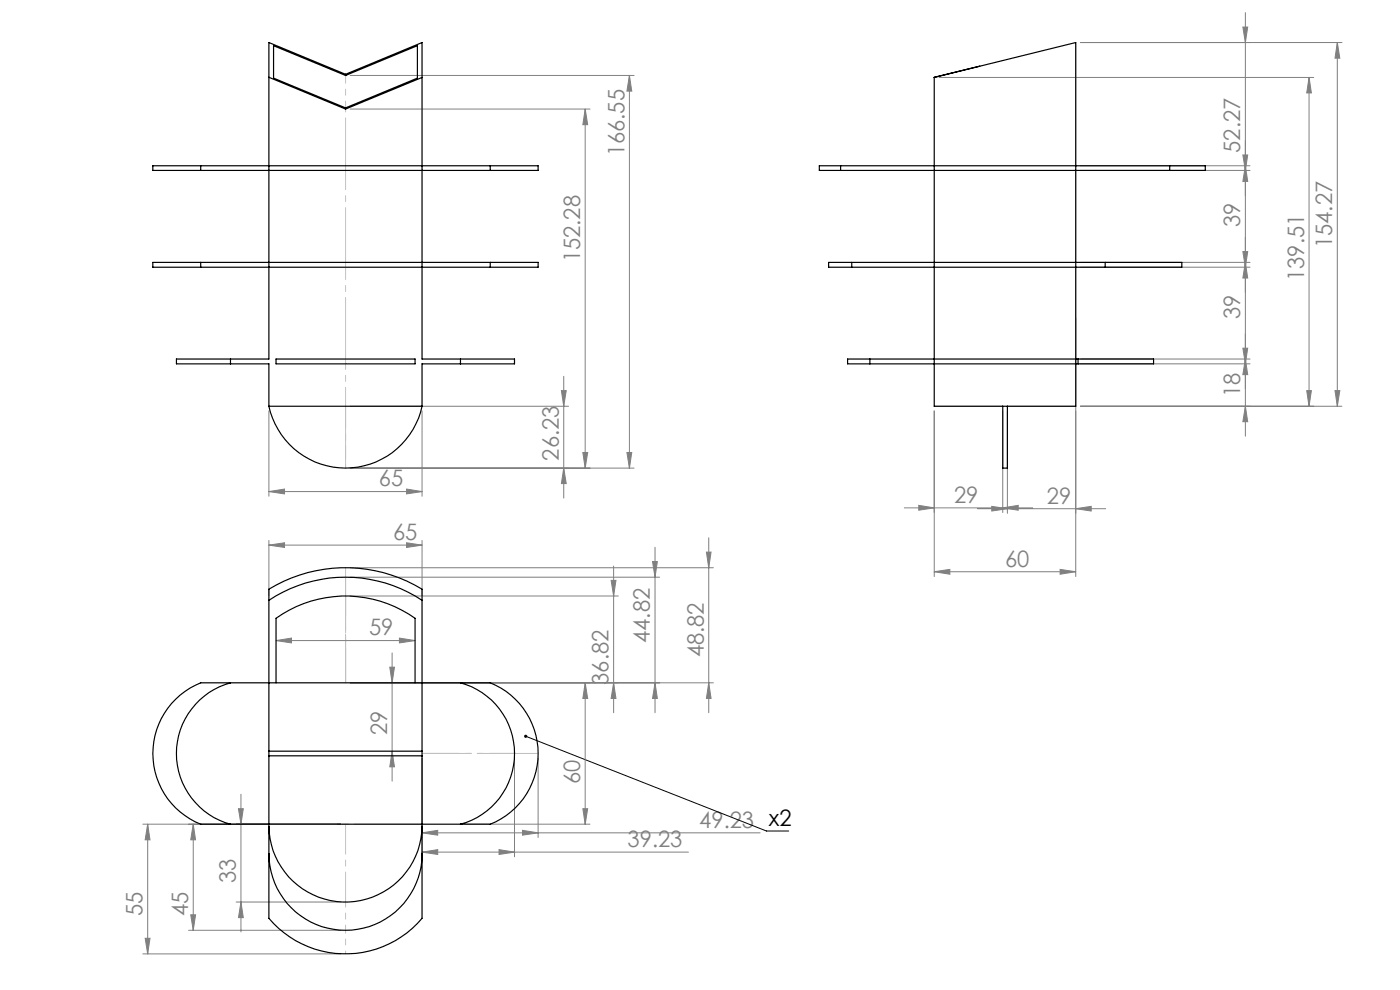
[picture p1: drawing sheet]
<svg xmlns="http://www.w3.org/2000/svg" width="297mm" height="210mm" viewBox="0 0 297 210" stroke-linecap="round" stroke-linejoin="round" font-family="sans-serif">
<g fill="none" stroke="#808080" stroke-width=".21">
<path d="M74.3 16h60.2M133.5 16l.5 3.3h-1zM133.5 16v83.3M199.2 16.4h79.5M229.2 9h55.5M263.7 5.7h1l-.5 3.3zM264.2 2.7v89.8M277.7 16.4l.5 3.3h-1zM277.7 16.4v69.8M283.7 9l.5 3.3h-1zM283.7 9v77.2M74.3 23.1h50.9"/>
<path d="M124.1 23.1l.6 3.3h-1.1zM124.1 23.1v76.2M229.2 35.2h36M229.2 36.2h36M263.7 32.9h1l-.5 3.3zM264.2 35.2l.5 3.3h-1zM229.2 55.7h36M229.2 56.7h36M263.7 53.4h1l-.5 3.3zM264.2 55.7l.5 3.3h-1zM119.6 79.8v25.8M228.2 67.4v54.9"/>
<path d="M229.2 76.2h36M229.2 77.2h36M263.7 73.9h1l-.5 3.3zM264.2 76.2l.5 3.3h-1zM57 87.2v18.1M74.3 99.3h60.2M74.3 86.2h46.3M89.5 87.2v18.1M119.1 82.9h1l-.5 3.3zM119.6 99.3l.5 3.3h-1zM123.6 96h1.1l-.6 3.3zM133 96h1l-.5 3.3z"/>
<path d="M198.2 87.2v35.1M212.7 87.2v21.5M213.7 87.2v21.7M229.2 86.2h55.5M264.2 86.2l.5 3.3h-1zM277.2 82.9h1l-.5 3.3zM283.2 82.9h1l-.5 3.3zM57 104.3l3.4-.6v1.1zM57 115.6l3.4-.5v1zM57 114.6v11.8M57 104.3h32.5M57 115.6h32.5"/>
<path d="M86.3 103.7l3.2 .6-3.2 .5zM86.3 115.1l3.2 .5-3.2 .5zM89.5 114.6v11.8M138.4 119.1h1.1l-.5 3.3zM139 116.1v35.1M149.9 117.1h.9l-.4 3.3zM150.4 114.1v37.1M191.8 107.7h27.3M194.9 107.2l3.3 .5-3.3 .5zM207.4 107.9h27.2M210.4 107.4l3.3 .5-3.3 .5zM212.7 107.7l3.3-.5v1z"/>
<path d="M228.2 107.9l3.3-.5v1zM58.6 135.9l3.2-.5v1zM58.6 135.9h29.5M74.3 122.4h65.6M74.3 120.4h77M74.3 126.4h56.9M83.2 138.5v27.2M84.7 135.4l3.4 .5-3.4 .5zM129.6 123.1h1.1l-.5 3.3zM130.2 120.1v31.1M198.2 121.3l3.3-.5v1zM198.2 121.3h30"/>
<path d="M224.9 120.8l3.3 .5-3.3 .5zM82.7 141.5h1l-.5 3.3zM83.2 159.3l.5 3.4h-1zM124.1 144.8l.6 3.4h-1.1zM124.1 144.8v30M130.2 144.8l.5 3.4h-1.1zM139 144.8l.5 3.4h-1.1zM150.4 144.8l.4 3.4h-.9zM151.3 144.8h-77M30.3 174.8h42M31.3 174.8l.5 3.3h-1zM31.3 174.8v27.5"/>
<path d="M41 174.8l.5 3.3h-1zM41 174.8v22.5M50.6 171.5h1l-.5 3.3zM51.1 168.5v29.2M89.5 176.7l3.4-.6v1.1zM89.5 160.8v20.9M89.5 176.7h71.8M98.7 174.8h26.5M109.1 160.8v20.9M110.8 176.1l3.4 .6-3.4 .5zM114.2 160.8v16.9M123.6 171.5h1.1l-.6 3.3z"/>
<path d="M30.8 199h1l-.5 3.3zM40 197.3h32.3M40.5 194.1h1l-.5 3.2zM50.1 191.3h22.2M51.1 191.3l.5 3.4h-1zM89.5 180.8l3.4-.6v1zM89.5 180.8h56.5M105.9 180.2l3.2 .6-3.2 .4zM30.3 202.3h42"/>
</g>
<path d="M111.5 156.2l51.1 20.1h4.7" fill="none" stroke="#000" stroke-width=".21"/>
<path d="M73.3 86.2v13.1" fill="none" stroke="#c0c0c0" stroke-width=".21" stroke-dasharray="15.2 1.3 1.3 1.3" stroke-dashoffset="10.6"/>
<path d="M73.3 99.3v-76.2" fill="none" stroke="#c0c0c0" stroke-width=".21" stroke-dasharray="15.2 1.3 1.3 1.3" stroke-dashoffset="-1.9"/>
<path d="M73.3 23.1v-7.1" fill="none" stroke="#c0c0c0" stroke-width=".21" stroke-dasharray="15.2 1.3 1.3 1.3" stroke-dashoffset="13.6"/>
<path d="M73.3 144.8v-24.4" fill="none" stroke="#c0c0c0" stroke-width=".21" stroke-dasharray="15.2 1.3 1.3 1.3" stroke-dashoffset="4.9"/>
<path d="M73.3 144.8v-22.4" fill="none" stroke="#c0c0c0" stroke-width=".21" stroke-dasharray="15.2 1.3 1.3 1.3" stroke-dashoffset="5.9"/>
<path d="M73.3 144.8v-18.4" fill="none" stroke="#c0c0c0" stroke-width=".21" stroke-dasharray="15.2 1.3 1.3 1.3" stroke-dashoffset="7.9"/>
<path d="M89.6 159.8h19.6" fill="none" stroke="#c0c0c0" stroke-width=".21" stroke-dasharray="15.2 1.3 1.3 1.3" stroke-dashoffset="7.3"/>
<path d="M89.6 159.8h24.6" fill="none" stroke="#c0c0c0" stroke-width=".21" stroke-dasharray="15.2 1.3 1.3 1.3" stroke-dashoffset="4.8"/>
<path d="M57.1 174.8h32.5" fill="none" stroke="#c0c0c0" stroke-width=".21" stroke-dasharray="15.2 1.3 1.3 1.3" stroke-dashoffset=".9"/>
<path d="M73.3 174.8v16.5" fill="none" stroke="#c0c0c0" stroke-width=".21" stroke-dasharray="15.2 1.3 1.3 1.3" stroke-dashoffset="8.9"/>
<path d="M73.3 191.3v6" fill="none" stroke="#c0c0c0" stroke-width=".21" stroke-dasharray="15.2 1.3 1.3 1.3" stroke-dashoffset="14.1"/>
<path d="M73.3 197.3v5" fill="none" stroke="#c0c0c0" stroke-width=".21" stroke-dasharray="15.2 1.3 1.3 1.3" stroke-dashoffset="14.6"/>
<path d="M228.2 9v26.2M228.2 36.2v19.5M228.2 56.7v19.5M228.2 77.2v9h-14.5M198.2 86.2h14.5" fill="none" stroke="#c0c0c0" stroke-width=".21"/>
<path d="M111.3 155.9a.35 .35 0 0 1 .5 .2 .35 .35 0 0 1-.3 .4 .35 .35 0 0 1-.3-.4l.3 .1-.3-.1z" fill="#000"/>
<g fill="#808080">
<path d="M224.9 120.8l3.3 .5-3.3 .5zM198.2 121.3l3.3-.5v1z"/>
<path d="M210.4 107.4l3.3 .5-3.3 .5zM228.2 107.9l3.3-.5v1zM194.9 107.2l3.3 .5-3.3 .5zM212.7 107.7l3.3-.5v1z"/>
<path d="M119.6 99.3l.5 3.3h-1zM119.1 82.9h1l-.5 3.3z"/>
<path d="M123.6 96h1.1l-.6 3.3zM124.1 23.1l.6 3.3h-1.1zM133 96h1l-.5 3.3zM133.5 16l.5 3.3h-1z"/>
<path d="M139 144.8l.5 3.4h-1.1zM138.4 119.1h1.1l-.5 3.3zM150.4 144.8l.4 3.4h-.9zM149.9 117.1h.9l-.4 3.3z"/>
<path d="M130.2 144.8l.5 3.4h-1.1zM129.6 123.1h1.1l-.5 3.3z"/>
<path d="M263.7 5.7h1l-.5 3.3zM264.2 35.2l.5 3.3h-1z"/>
<path d="M50.6 171.5h1l-.5 3.3zM51.1 191.3l.5 3.4h-1zM41 174.8l.5 3.3h-1zM40.5 194.1h1l-.5 3.2zM31.3 174.8l.5 3.3h-1zM30.8 199h1l-.5 3.3z"/>
<path d="M263.7 32.9h1l-.5 3.3zM264.2 55.7l.5 3.3h-1zM82.7 141.5h1l-.5 3.3zM83.2 159.3l.5 3.4h-1z"/>
<path d="M263.7 53.4h1l-.5 3.3zM264.2 76.2l.5 3.3h-1z"/>
<path d="M263.7 73.9h1l-.5 3.3zM264.2 86.2l.5 3.3h-1z"/>
<path d="M89.5 176.7l3.4-.6v1.1zM110.8 176.1l3.4 .6-3.4 .5z"/>
<path d="M89.5 180.8l3.4-.6v1zM105.9 180.2l3.2 .6-3.2 .4z"/>
<path d="M57 104.3l3.4-.6v1.1zM86.3 103.7l3.2 .6-3.2 .5zM58.6 135.9l3.2-.5v1zM84.7 135.4l3.4 .5-3.4 .5zM57 115.6l3.4-.5v1zM86.3 115.1l3.2 .5-3.2 .5z"/>
<path d="M277.2 82.9h1l-.5 3.3zM277.7 16.4l.5 3.3h-1zM283.2 82.9h1l-.5 3.3zM283.7 9l.5 3.3h-1z"/>
<path d="M123.6 171.5h1.1l-.6 3.3zM124.1 144.8l.6 3.4h-1.1z"/>
</g>
<g fill="none" stroke="#000" stroke-width=".25">
<path d="M57 16.4l16.3 6.7M73.3 16h.1M73.3 15.8l-16.3-6.8v67.2h-8.1M73.3 15.8l16.2-6.8v67.2h8.2M73.3 16l-15.3-6.3v6.9l15.3 6.3M73.3 16l15.2-6.3v6.9l-15.2 6.3M73.3 15.8v.2M89.5 16.4l-16.2 6.7M207.9 14l-9.7 2.4v69.8h30v-77.2l-30 7.4M42.6 36.2h61.4M42.6 35.2h61.4M42.6 35.2h-10.2v1h10.2"/>
<path d="M42.6 35.2v1M73.3 22.9v.2M104 35.2h10.2v1h-10.2M104 35.2v1M178.3 35.2h69.8M178.3 36.2h69.8M178.3 35.2h-4.5v1h4.5M178.3 35.2v1M248.1 35.2h7.6v1h-7.6M248.1 35.2v1M42.6 56.7h61.4M42.6 55.7h61.4"/>
<path d="M42.6 55.7h-10.2v1h10.2M42.6 55.7v1M104 55.7h10.2v1h-10.2M104 55.7v1M180.7 56.7h53.8M180.7 55.7h53.8M180.7 55.7h-4.9v1h4.9M180.7 55.7v1M234.5 55.7h16.2v1h-16.2M234.5 55.7v1M48.9 76.2h-11.5v1h11.5M48.9 77.2h8.1v9"/>
<path d="M48.9 76.2v1M58.6 76.2h29.5v1h-29.5zM97.7 76.2h11.4v1h-11.4M97.7 77.2h-8.2v9M97.7 76.2v1M184.5 77.2h44.2M184.5 76.2h44.2M184.5 76.2h-4.7v1h4.7M184.5 76.2v1M228.7 76.2h16v1h-16M228.7 76.2v1M57 86.2a16.6 16.6 0 0 0 16.3 13.1 16.6 16.6 0 0 0 16.2-13.1"/>
<path d="M57 86.2h32.5M212.7 86.2v13.1h1v-13.1M57 127.3a29.4 29.4 0 0 1 32.5 0M57 125a31.2 31.2 0 0 1 32.5 0v69.8a21.3 21.3 0 0 1-32.5 0zM37.3 148.3a16.2 16.2 0 0 1 5.3-3.5h61.4a16.1 16.1 0 0 1 10.2 15 16.1 16.1 0 0 1-10.2 15h-61.4a16.1 16.1 0 0 1-5.3-26.5zM48.9 144.8a15.5 15.5 0 0 0-11.5 15 15.5 15.5 0 0 0 11.5 15M57 159.3h32.5M58.6 144.8v-13.6a25.3 25.3 0 0 1 29.5 0v13.6M97.7 144.8a15.5 15.5 0 0 1 11.4 15 15.5 15.5 0 0 1-11.4 15M57 160.3h32.5M57 175.3a16.2 16.2 0 0 0 16.3 16.1 16.2 16.2 0 0 0 16.2-16.1M57 181.1a16.2 16.2 0 0 0 16.3 16.2 16.2 16.2 0 0 0 16.2-16.2"/>
</g>
<g font-size="4.8" fill="#808080">
<text x="132.5" y="33.1" transform="rotate(-90 132.5 33.1)">166.55</text>
<text x="263.1" y="32.4" transform="rotate(-90 263.1 32.4)">52.27</text>
<text x="263.1" y="48.1" transform="rotate(-90 263.1 48.1)">39</text>
<text x="282.6" y="52.6" transform="rotate(-90 282.6 52.6)">154.27</text>
<text x="123.1" y="55.6" transform="rotate(-90 123.1 55.6)">152.28</text>
<text x="276.6" y="59.6" transform="rotate(-90 276.6 59.6)">139.51</text>
<text x="263.1" y="67.7" transform="rotate(-90 263.1 67.7)">39</text>
<text x="263.1" y="84.2" transform="rotate(-90 263.1 84.2)">18</text>
<text x="118.5" y="97.7" transform="rotate(-90 118.5 97.7)">26.23</text>
<text x="80.4" y="103.2">65</text>
<text x="202.4" y="106.6">29</text>
<text x="222.1" y="106.8">29</text>
<text x="83.4" y="114.5">65</text>
<text x="213.2" y="120.2">60</text>
<text x="78.3" y="134.8">59</text>
<text x="137.9" y="136.4" transform="rotate(-90 137.9 136.4)">44.82</text>
<text x="149.3" y="139.4" transform="rotate(-90 149.3 139.4)">48.82</text>
<text x="129.1" y="145.3" transform="rotate(-90 129.1 145.3)">36.82</text>
<text x="82.1" y="155.9" transform="rotate(-90 82.1 155.9)">29</text>
<text x="123.1" y="166.3" transform="rotate(-90 123.1 166.3)">60</text>
<text x="133.2" y="179.7">39.23</text>
<text x="148.4" y="175.6">49.23 x2</text>
<text x="50" y="187.3" transform="rotate(-90 50 187.3)">33</text>
<text x="30.3" y="194.2" transform="rotate(-90 30.3 194.2)">55</text>
<text x="39.9" y="194.2" transform="rotate(-90 39.9 194.2)">45</text>
</g>
</svg>
